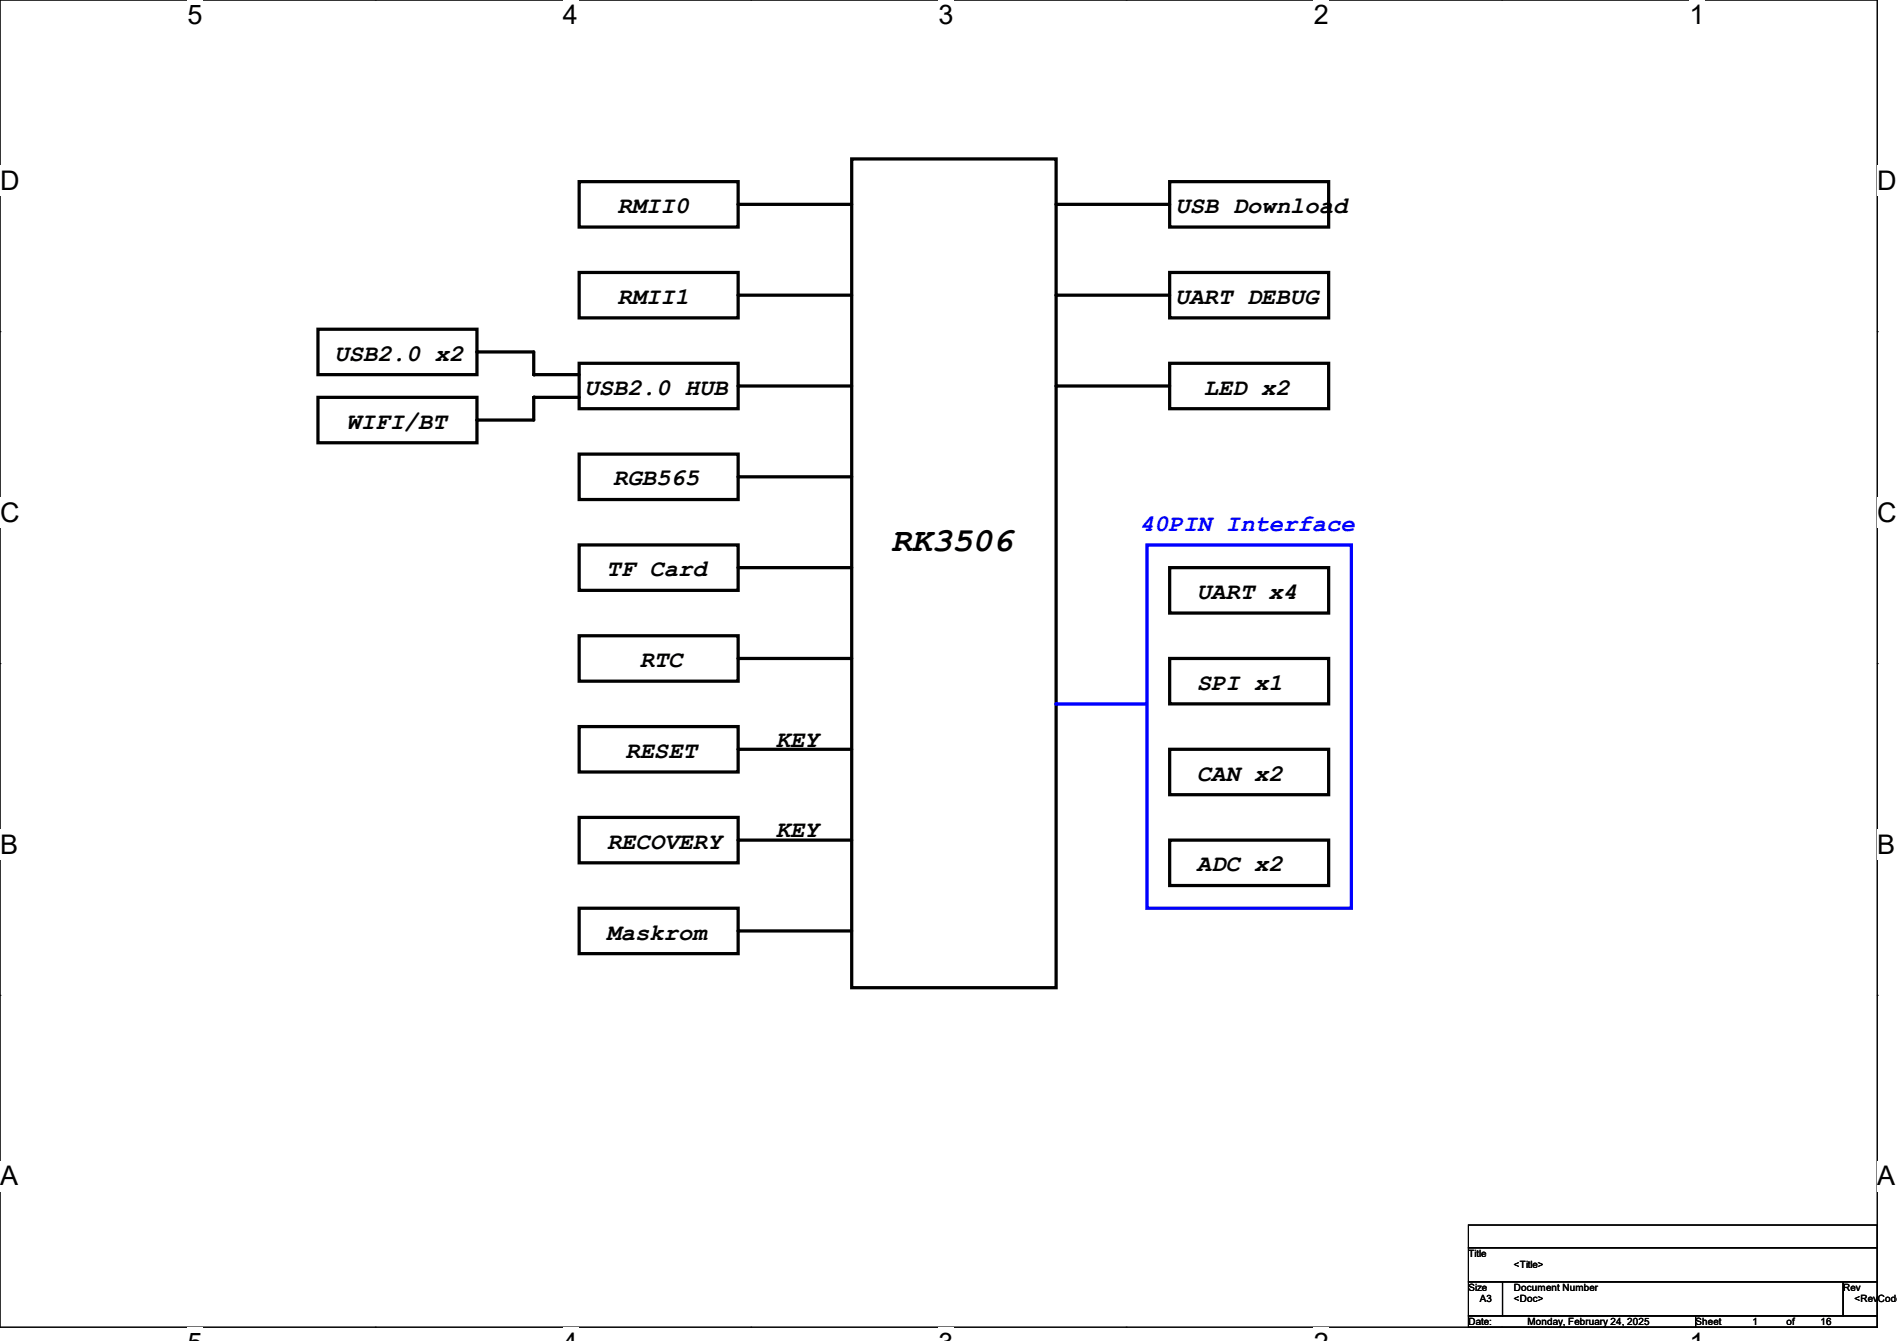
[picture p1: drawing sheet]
<svg xmlns="http://www.w3.org/2000/svg" width="297mm" height="210mm" viewBox="0 0 297 210" stroke-linecap="round" stroke-linejoin="round" font-family="sans-serif">
<path d="M0 0h293.9v207.9h-293.9z" fill="none" stroke="#000" stroke-width=".17"/>
<g fill="#fff">
<path d="M29.4 0h2.3v4.7h-2.3z"/>
<path d="M29.4 207.9h2.3v2.1h-2.3z"/>
</g>
<path d="M58.8 0h.1M58.8 207.9h.1" fill="none" stroke="#000" stroke-width=".17"/>
<g fill="#fff">
<path d="M88.1 0h2.4v4.7h-2.4z"/>
<path d="M88.1 207.9h2.4v2.1h-2.4z"/>
</g>
<path d="M117.6 0h.1M117.6 207.9h.1" fill="none" stroke="#000" stroke-width=".17"/>
<g fill="#fff">
<path d="M146.9 0h2.4v4.7h-2.4z"/>
<path d="M146.9 207.9h2.4v2.1h-2.4z"/>
</g>
<path d="M176.3 0h.1M176.3 207.9h.1" fill="none" stroke="#000" stroke-width=".17"/>
<g fill="#fff">
<path d="M205.7 0h2.4v4.7h-2.4z"/>
<path d="M205.7 207.9h2.4v2.1h-2.4z"/>
</g>
<path d="M235.1 0h.1M235.1 207.9h.1" fill="none" stroke="#000" stroke-width=".17"/>
<g fill="#fff">
<path d="M264.5 0h2.4v4.7h-2.4z"/>
<path d="M264.5 207.9h2.4v2.1h-2.4z"/>
<path d="M0 26h3v4.7h-3z"/>
<path d="M293.9 26h3.1v4.7h-3.1z"/>
<path d="M0 77.9h3v4.7h-3z"/>
<path d="M293.9 77.9h3.1v4.7h-3.1z"/>
</g>
<path d="M0 51.9h.1M293.9 51.9h.1" fill="none" stroke="#000" stroke-width=".17"/>
<g fill="#fff">
<path d="M0 129.9h2.8v4.7h-2.8z"/>
<path d="M293.9 129.9h2.9v4.7h-2.9z"/>
</g>
<path d="M0 103.9h.1M293.9 103.9h.1" fill="none" stroke="#000" stroke-width=".17"/>
<g fill="#fff">
<path d="M0 181.8h2.8v4.8h-2.8z"/>
<path d="M293.8 181.8h3v4.8h-3z"/>
</g>
<path d="M0 155.9h.1M293.9 155.9h.1" fill="none" stroke="#000" stroke-width=".17"/>
<path d="M90.7 28.4h24.9v7.2h-24.9zM133.3 24.9h32.1v129.8h-32.1zM90.7 42.7h24.9v7.1h-24.9z" fill="none" stroke="#000" stroke-width=".51"/>
<path d="M179.6 85.3h32v56.9h-32zM165.4 110.2h14.2" fill="none" stroke="#00f" stroke-width=".51"/>
<circle cx="165.4" cy="110.2" r=".25" fill="#00f"/>
<g fill="none" stroke="#000" stroke-width=".51">
<path d="M115.6 32h17.7M165.4 32h17.7M183.1 28.4h24.9v7.2h-24.9zM49.8 51.6h24.9v7.1h-24.9zM74.7 55.1h8.9v3.6h7.1M90.7 56.9h24.9v7.1h-24.9zM115.6 46.2h17.7M165.4 46.2h17.7M183.1 42.7h24.9v7.1h-24.9zM183.1 56.9h24.9v7.1h-24.9zM49.8 62.2h24.9v7.1h-24.9zM90.7 71.1h24.9v7.1h-24.9z"/>
<path d="M90.7 62.2h-7.1v3.6h-8.9M115.6 60.5h17.7M115.6 74.7h17.7M165.4 60.5h17.7M90.7 85.3h24.9v7.2h-24.9zM90.7 99.6h24.9v7.1h-24.9zM115.6 88.9h17.7M183.1 88.9h24.9v7.1h-24.9zM90.7 113.8h24.9v7.1h-24.9zM115.6 103.1h17.7M115.6 117.3h17.7M183.1 117.3h24.9v7.2h-24.9z"/>
<path d="M183.1 103.1h24.9v7.1h-24.9zM90.7 128h24.9v7.1h-24.9zM115.6 131.6h17.7M183.1 131.6h24.9v7.1h-24.9zM90.7 142.2h24.9v7.2h-24.9zM115.6 145.8h17.7"/>
</g>
<g fill="#000">
<circle cx="115.6" cy="32" r=".25"/>
<circle cx="165.4" cy="32" r=".25"/>
<circle cx="74.7" cy="55.1" r=".25"/>
<circle cx="83.6" cy="58.7" r=".25"/>
<circle cx="115.6" cy="46.2" r=".25"/>
<circle cx="165.4" cy="46.2" r=".25"/>
<circle cx="74.7" cy="65.8" r=".25"/>
<circle cx="83.6" cy="62.2" r=".25"/>
<circle cx="115.6" cy="60.5" r=".25"/>
<circle cx="115.6" cy="74.7" r=".25"/>
<circle cx="165.4" cy="60.5" r=".25"/>
<circle cx="115.6" cy="88.9" r=".25"/>
<circle cx="115.6" cy="103.1" r=".25"/>
<circle cx="115.6" cy="117.3" r=".25"/>
<circle cx="115.6" cy="131.6" r=".25"/>
<circle cx="115.6" cy="145.8" r=".25"/>
</g>
<path d="M229.9 191.9h64v3.5h-64zM229.9 195.4h64v5.3h-64zM229.9 200.7h5.3v5.4h-5.3zM229.9 206.1h35.6v1.8h-35.6zM235.2 200.7h53.4v5.4h-53.4zM265.5 206.1h28.4v1.8h-28.4zM288.6 200.7h5.3v5.4h-5.3z" fill="none" stroke="#000" stroke-width=".17"/>
<text font-size="5.3" x="139.5" y="86.3">RK3506</text>
<g font-size="4.2">
<text x="29.4" y="3.8">5</text>
<text x="88.1" y="3.8">4</text>
<text x="146.9" y="3.8">3</text>
<text x="205.7" y="3.8">2</text>
<text x="264.5" y="3.8">1</text>
<text x="0" y="29.8">D</text>
<text x="293.9" y="29.8">D</text>
<text x="0" y="81.7">C</text>
<text x="293.9" y="81.7">C</text>
<text x="0" y="133.7">B</text>
<text x="293.9" y="133.7">B</text>
<text x="0" y="185.6">A</text>
<text x="293.9" y="185.6">A</text>
</g>
<g font-size="3.7">
<text x="96.7" y="33.4">RMII0</text>
<text x="184.1" y="33.4">USB Download</text>
<text x="96.7" y="47.6">RMII1</text>
<text x="184" y="47.6">UART DEBUG</text>
<text x="52.4" y="56.5">USB2.0 x2</text>
<text x="91.5" y="61.8">USB2.0 HUB</text>
<text x="188.5" y="61.8">LED x2</text>
<text x="54.3" y="67.1">WIFI/BT</text>
<text x="96" y="76">RGB565</text>
<text x="95" y="90.3">TF Card</text>
<text x="187.4" y="93.8">UART x4</text>
<text x="100.2" y="104.5">RTC</text>
<text x="187.4" y="108">SPI x1</text>
<text x="97.9" y="118.7">RESET</text>
<text x="121.5" y="116.9">KEY</text>
<text x="187.4" y="122.3">CAN x2</text>
<text x="121.5" y="131.1">KEY</text>
<text x="95" y="132.9">RECOVERY</text>
<text x="187.4" y="136.5">ADC x2</text>
<text x="95" y="147.2">Maskrom</text>
</g>
<text font-size="3.7" fill="#00f" x="178.5" y="83.1">40PIN Interface</text>
<g font-size="1.6">
<text x="229.9" y="196.8">Title</text>
<text x="229.9" y="202.2">Size</text>
<text x="231.7" y="204">A3</text>
<text x="237" y="202.2">Document Number</text>
<text x="237" y="204">&lt;Doc&gt;</text>
<text x="237" y="198.6">&lt;Title&gt;</text>
<text x="288.6" y="202.2">Rev</text>
<text x="290.4" y="204">&lt;RevCode&gt;</text>
<text x="229.9" y="207.5">Date:</text>
<text x="239.1" y="207.5">Monday, February 24, 2025</text>
<text x="265.5" y="207.5">Sheet</text>
<text x="274.4" y="207.5">1</text>
<text x="279.7" y="207.5">of</text>
<text x="285" y="207.5">16</text>
</g>
</svg>
